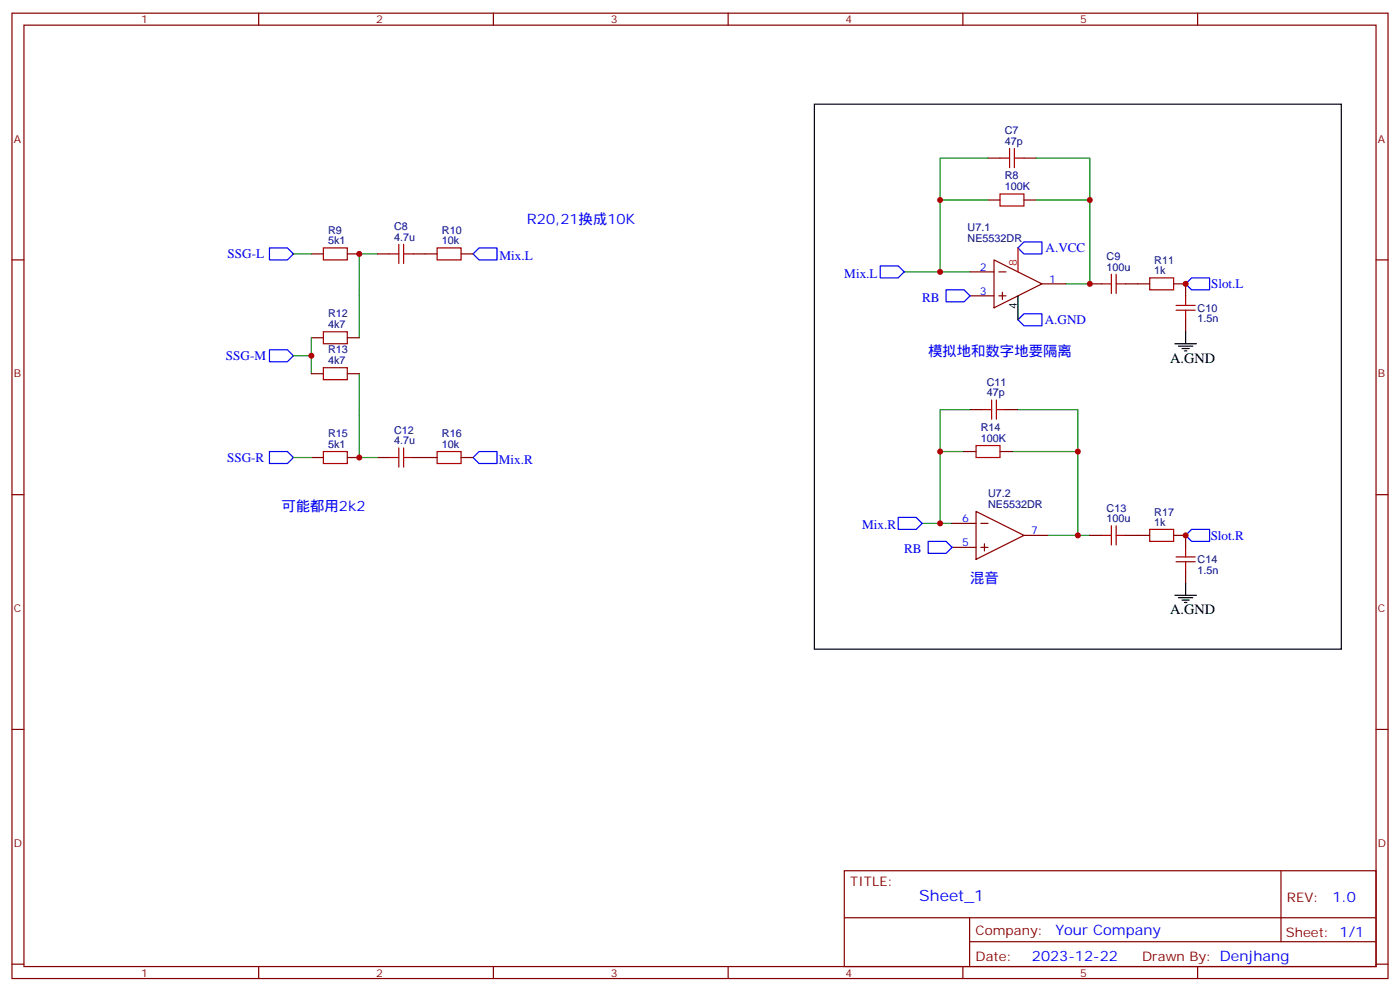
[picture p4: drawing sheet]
<svg xmlns="http://www.w3.org/2000/svg" width="412mm" height="292mm" viewBox="0 0 412 292" stroke-linecap="round" stroke-linejoin="round" font-family="sans-serif">
<g fill="none" stroke="#870000" stroke-width=".35">
<path d="M3.5 3.9h405.4v284.3h-405.4zM7.1 7.4h398.2v277.3h-398.2zM76.2 3.9v3.5M145.3 3.9v3.5M214.5 3.9v3.5M283.6 3.9v3.5M352.8 3.9v3.5M291 46.6h3.6M291 58.9h3.6M301.6 46.6h3.6M301.6 58.9h3.6M3.5 76.6h3.6"/>
<path d="M91.7 74.8h3.5M102.3 74.8h3.5M111.1 74.8h3.6M121.7 74.8h7.1M135.8 74.8h3.5M292.8 76.6l14.1 7-14.1 7.1zM405.3 76.6h3.6M91.7 99.5h3.5M102.3 99.5h3.5M285.8 80.1h7M285.8 87.1h7M294.2 80.1h2.1"/>
<path d="M294.2 87.1h2.1M295.3 86.1v2.1M306.9 83.6h7.1M321 83.6h3.6M331.6 83.6h7.1M345.7 83.6h3.5v3.5M349.2 94.2v3.5M91.7 110.1h3.5M102.3 110.1h3.5M91.7 134.8h3.5M102.3 134.8h3.5M111.1 134.8h3.6"/>
<path d="M121.7 134.8h7.1M135.8 134.8h3.5M284 133h3.5M285.8 120.7h3.5M294.6 133h3.5M296.3 120.7h3.6M3.5 145.7h3.6M280.5 154.2h7M287.5 150.6l14.1 7.1-14.1 7zM288.9 154.2h2.1M301.6 157.7h7.1M321 157.7h3.6"/>
<path d="M331.6 157.7h7.1M345.7 157.7h3.5v3.5M405.3 145.7h3.6M280.5 161.2h7M288.9 161.2h2.1M290 160.2v2.1M349.2 168.3v3.5M3.5 214.8h3.6M405.3 214.8h3.6M248.7 256.5h156.6v28.2h-156.6zM377.3 256.5v20.9M248.7 270.3h156.5"/>
<path d="M285.6 277.4h119.6M285.6 270.3v14.1M3.5 284h3.6M76.2 284.7v3.5M145.3 284.7v3.5M214.5 284.7v3.5M283.6 284.7v3.5M352.8 284.7v3.5M405.3 284h3.6"/>
</g>
<path d="M239.9 30.7h155.2v160.5h-155.2zM299.9 87.1v7.1M349.2 97.7v3.5M346.1 101.2h6.3M347.1 102h4.3M348.2 102.7h2.1M348.9 103.4h.7M346.1 175.3h6.3M347.1 176h4.3M348.2 176.7h2.1M348.9 177.4h.7M349.2 171.8v3.5" fill="none" stroke="#000" stroke-width=".35"/>
<g fill="none" stroke="#008700" stroke-width=".35">
<path d="M291 58.9h-14.1v21.2M291 46.6h-14.1v12.3M305.2 58.9h15.8v24.7h-7M305.2 46.6h15.8v12.3M86.4 74.8h5.3M111.1 74.8h-5.3v24.7M91.7 99.5v10.6M266.3 80.1h19.5M86.4 104.8h5.3M105.8 110.1v24.7h5.3M86.4 134.8h5.3M284 133h-7.1v21.2"/>
<path d="M285.8 120.7h-8.9v12.3M298.1 133h19.4v24.7h-8.8M299.9 120.7h17.6v12.3M271.6 154.2h8.9M317.5 157.7h3.5"/>
</g>
<g fill="none" stroke="#00f" stroke-width=".35">
<path d="M79.4 73h5.3l1.7 1.8-1.7 1.8h-5.3zM141.1 73h5.3v3.6h-5.3l-1.8-1.8zM259.3 78.3h5.3l1.7 1.8-1.7 1.7h-5.3zM299.9 73l1.7-1.7h5.3v3.5h-5.3zM278.7 85.4h5.3l1.8 1.7-1.8 1.8h-5.3zM299.9 94.2l1.7-1.8h5.3v3.6h-5.3zM349.2 83.6l1.8-1.8h5.3v3.6h-5.3zM79.4 103h5.3l1.7 1.8-1.7 1.7h-5.3zM79.4 133h5.3l1.7 1.8-1.7 1.7h-5.3zM141.1 133h5.3v3.5h-5.3l-1.8-1.7zM264.6 152.4h5.3l1.7 1.8-1.7 1.7h-5.3zM273.4 159.5h5.3l1.8 1.7-1.8 1.8h-5.3z"/>
<path d="M351 155.9h5.3v3.6h-5.3l-1.8-1.8z"/>
</g>
<g fill="none" stroke="#a10000" stroke-width=".35">
<path d="M294.6 57.2h7v3.5h-7zM294.6 46.6h2.8M297.4 43.7v5.7M298.8 46.6h2.8M298.8 43.7v5.7M95.2 73h7.1v3.6h-7.1zM114.7 74.8h2.8M117.5 72v5.6M118.9 74.8h2.8M118.9 72v5.6M128.8 73h7v3.6h-7zM95.2 97.7h7.1v3.5h-7.1z"/>
<path d="M324.6 83.6h2.8M327.4 80.8v5.6M328.8 80.8v5.6M328.8 83.6h2.8M338.7 81.8h7v3.6h-7zM346.4 91.4h5.7M346.4 90h5.7M349.2 87.1v2.9M349.2 91.4v2.8M95.2 108.3h7.1v3.5h-7.1zM292.1 117.8v5.7M293.5 117.8v5.7"/>
<path d="M95.2 133h7.1v3.5h-7.1zM114.7 134.8h2.8M117.5 131.9v5.7M118.9 131.9v5.7M118.9 134.8h2.8M128.8 133h7v3.5h-7zM287.5 131.2h7.1v3.6h-7.1zM289.3 120.7h2.8M293.5 120.7h2.8M324.6 157.7h2.8M327.4 154.9v5.6M328.8 157.7h2.8"/>
<path d="M328.8 154.9v5.6M338.7 155.9h7v3.6h-7zM346.4 165.5h5.7M346.4 164h5.7M349.2 161.2v2.8M349.2 165.5v2.8"/>
</g>
<path d="M299.9 73v7.1" fill="none" stroke="#f00" stroke-width=".35"/>
<g fill="#c00">
<circle cx="317.5" cy="157.7" r=".88"/>
<circle cx="321" cy="58.9" r=".88"/>
<circle cx="317.5" cy="133" r=".88"/>
<circle cx="276.9" cy="80.1" r=".88"/>
<circle cx="276.9" cy="58.9" r=".88"/>
<circle cx="276.9" cy="154.2" r=".88"/>
<circle cx="276.9" cy="133" r=".88"/>
<circle cx="321" cy="83.6" r=".88"/>
<circle cx="349.3" cy="83.6" r=".88"/>
<circle cx="349.3" cy="157.7" r=".88"/>
<circle cx="105.8" cy="74.8" r=".88"/>
<circle cx="91.7" cy="104.8" r=".88"/>
<circle cx="105.8" cy="134.8" r=".88"/>
</g>
<text font-size="4.6" fill="#00f" x="270.8" y="265.5">Sheet_1</text>
<g font-size="4.2" fill="#00f">
<text x="155.2" y="66">R20,21换成10K</text>
<text x="273.4" y="104.8">模拟地和数字地要隔离</text>
<text x="82.9" y="150.6">可能都用2k2</text>
<text x="285.8" y="171.8">混音</text>
<text x="392.5" y="265.7">1.0</text>
<text x="310.9" y="275.3">Your Company</text>
<text x="304" y="283.1">2023-12-22</text>
</g>
<g font-size="4.2">
<text x="344.7" y="106.9">A.GND</text>
<text x="344.7" y="181">A.GND</text>
</g>
<g font-size="3.9" fill="#00f">
<text x="67" y="76.1">SSG-L</text>
<text x="147.2" y="76.6">Mix.L</text>
<text x="308" y="74.3">A.VCC</text>
<text x="248.7" y="81.8">Mix.L</text>
<text x="271.6" y="88.9">RB</text>
<text x="356.7" y="84.8">Slot.L</text>
<text x="307.8" y="95.5">A.GND</text>
<text x="66.5" y="106">SSG-M</text>
<text x="66.9" y="136">SSG-R</text>
<text x="147" y="136.5">Mix.R</text>
<text x="254" y="155.9">Mix.R</text>
<text x="356.6" y="159">Slot.R</text>
<text x="266.3" y="163">RB</text>
</g>
<g font-size="3.9" fill="#800">
<text x="250.5" y="261.1">TITLE:</text>
<text x="379.1" y="265.7">REV:</text>
<text x="287.4" y="275.3">Company:</text>
<text x="378.7" y="275.9">Sheet: 1/1</text>
<text x="287.4" y="282.9">Date:</text>
<text x="336.4" y="283">Drawn By: Denjhang</text>
</g>
<g font-size="3.2" fill="#800">
<text x="41.6" y="6.9">1</text>
<text x="110.8" y="6.9">2</text>
<text x="179.9" y="6.9">3</text>
<text x="249.1" y="6.9">4</text>
<text x="318.2" y="6.9">5</text>
<text x="4.1" y="42">A</text>
<text x="405.9" y="42">A</text>
<text x="4.1" y="111.1">B</text>
<text x="405.9" y="111.1">B</text>
<text x="4.1" y="180.3">C</text>
<text x="405.9" y="180.3">C</text>
<text x="4.1" y="249.4">D</text>
<text x="405.9" y="249.4">D</text>
<text x="41.6" y="287.7">1</text>
<text x="110.8" y="287.7">2</text>
<text x="179.9" y="287.7">3</text>
<text x="249.1" y="287.7">4</text>
<text x="318.2" y="287.7">5</text>
</g>
<g font-size="3.2" fill="#000080">
<text x="296" y="39.5">C7</text>
<text x="296" y="42.7">47p</text>
<text x="296" y="52.9">R8</text>
<text x="296" y="56.1">100K</text>
<text x="96.7" y="72">5k1</text>
<text x="96.7" y="68.8">R9</text>
<text x="116.1" y="70.9">4.7u</text>
<text x="116.1" y="67.8">C8</text>
<text x="130.2" y="72">10k</text>
<text x="130.2" y="68.8">R10</text>
<text x="285" y="71.3">NE5532DR</text>
<text x="285" y="68.1">U7.1</text>
<text x="326" y="76.6">C9</text>
<text x="340" y="77.8">R11</text>
<text x="326" y="79.7">100u</text>
<text x="340" y="80.8">1k</text>
<text x="96.7" y="93.5">R12</text>
<text x="352.8" y="94.9">1.5n</text>
<text x="352.8" y="91.9">C10</text>
<text x="96.7" y="96.7">4k7</text>
<text x="96.7" y="107.2">4k7</text>
<text x="96.7" y="104.1">R13</text>
<text x="290.7" y="113.6">C11</text>
<text x="290.7" y="116.8">47p</text>
<text x="96.7" y="131.9">5k1</text>
<text x="96.7" y="128.8">R15</text>
<text x="116.1" y="130.9">4.7u</text>
<text x="116.1" y="127.8">C12</text>
<text x="130.2" y="131.9">10k</text>
<text x="130.2" y="128.8">R16</text>
<text x="288.9" y="130.2">100K</text>
<text x="288.9" y="127">R14</text>
<text x="291.1" y="149.6">NE5532DR</text>
<text x="291.1" y="146.4">U7.2</text>
<text x="326" y="153.8">100u</text>
<text x="326" y="150.7">C13</text>
<text x="340" y="154.9">1k</text>
<text x="340" y="151.8">R17</text>
<text x="352.8" y="166">C14</text>
<text x="352.8" y="169">1.5n</text>
</g>
<g font-size="3.2" fill="#00f">
<text x="288.7" y="79.7">2</text>
<text x="309" y="83.3">1</text>
<text x="288.7" y="86.8">3</text>
<text x="283.4" y="153.8">6</text>
<text x="283.4" y="160.9">5</text>
<text x="303.7" y="157.3">7</text>
</g>
<text font-size="3.2" fill="#f00" x="299.5" y="78.3" transform="rotate(-90 299.5 78.3)">8</text>
<text font-size="3.2" x="299.5" y="90.9" transform="rotate(-90 299.5 90.9)">4</text>
</svg>
